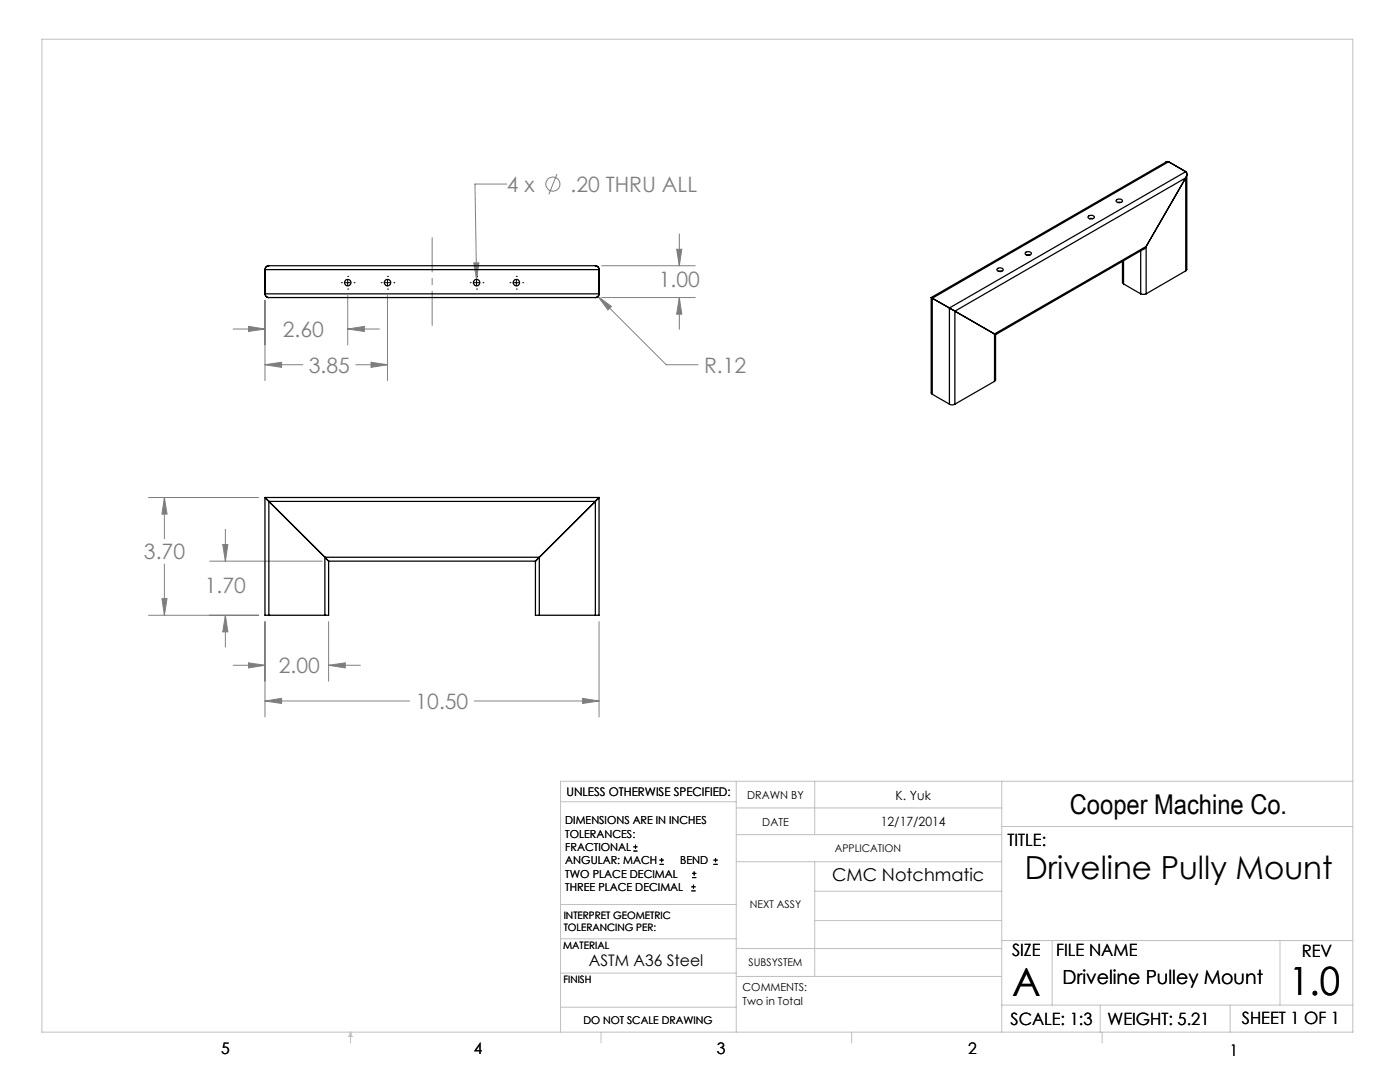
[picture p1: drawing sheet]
<svg xmlns="http://www.w3.org/2000/svg" width="279mm" height="216mm" viewBox="0 0 279 216" stroke-linecap="round" stroke-linejoin="round" font-family="sans-serif">
<g fill="none" stroke="#808080" stroke-width=".2">
<path d="M101.1 36.7h-6.3l.3 19.1M111.2 34.7l-1.7 4.1M52.9 59.9v16.1M69.4 58.9v9.9M77.3 58.9v17.1M94.5 52.5h1.1l-.5 3.3zM119.3 59.2l13.7 13.6h6.3M119.3 59.2l2.7 1.9-.7 .7zM120.1 53h18.6M120.1 59.4h18.6M135 49.7h1.1l-.5 3.3zM135.6 59.4l.5 3.3h-1.1z"/>
<path d="M135.6 46.7v6.3M135.6 59.4v6.3M46.5 65.7h6.4M49.6 65.1l3.3 .6-3.3 .4zM52.9 72.8l3.3-.5v1zM52.9 72.8h7.5M69.4 65.7l3.3-.6v1zM69.4 65.7h6.3M71 72.8h6.3M74 72.3l3.3 .5-3.3 .5zM29.6 99.3h22M32.8 99.3l.5 3.3h-1z"/>
<path d="M32.8 99.3v8.2M32.3 119.5h1l-.5 3.3zM32.8 112.5v10.3M41.8 112h22.5M44.4 108.7h1.1l-.5 3.3zM45 105.6v6.4M29.6 122.8h22M45 122.8l.5 3.3h-1.1zM45 122.8v6.3M46.5 132.8h6.4M49.6 132.3l3.3 .5-3.3 .5zM52.9 139.9l3.3-.6v1.1z"/>
<path d="M52.9 124v19.1M52.9 139.9h28.8M65.6 132.8l3.3-.5v1zM65.6 124v11.9M65.6 132.8h6.3M94.7 139.9h24.9M116.3 139.3l3.3 .6-3.3 .5zM119.6 124v19.1"/>
<circle cx="110.3" cy="36.7" r="1.41"/>
</g>
<g fill="none" stroke="#000" stroke-width=".2">
<path d="M68.1 56.4h.1M68.8 56.4h1.2M69.4 55.1h.1M69.4 57.7h.1M69.4 55.8v1.2M70.7 56.4h.1M76.1 56.4h.1M76.7 56.4h1.3M77.3 55.1h.1M77.3 57.7h.1M77.3 55.8v1.2M78.6 56.4h.1"/>
<path d="M93.8 56.4h.1M94.5 56.4h1.2M95.1 55.1h.1M95.1 57.7h.1M95.1 55.8v1.2M96.4 56.4h.1M101.8 56.4h.1M102.4 56.4h1.3M103 55.1h.1M103 57.7h.1M103 55.8v1.2M104.3 56.4h.1"/>
<path d="M126.4 169.8h.8M126.4 169h.8M126.8 168.6v.8M131.6 172.5h.9M131.6 171.6h.9M132 171.2v.8M138 177.8h.8M138 177h.8M138.1 175.1h.9M138.1 174.3h.9M138.4 176.5v.8M138.5 173.9v.8"/>
<path d="M142.4 172.5h.8M142.4 171.6h.8M142.8 171.2v.8"/>
</g>
<path d="M86.2 65v-17.6" fill="none" stroke="#808080" stroke-width=".2" stroke-dasharray="15.2 1.3 1.3 1.3" stroke-dashoffset="8.4"/>
<g fill="none" stroke="#c0c0c0" stroke-width=".2">
<path d="M8.4 7.8h261.6v198.2h-261.6zM111.9 160h35M146.9 155.9v50.1M162.6 155.9v10.6M199.9 155.9v50.1M270 155.9h-158.1v50.1M146.9 166.5h53M146.9 161.2h53M146.9 171.9h53M162.6 171.9v22.9M162.6 177.8h37.3M199.9 164.9h70.1"/>
<path d="M111.9 194.2h35M111.9 187.3h35M111.9 180.5h35M146.9 189.3h53M146.9 194.8h53M162.6 183.7h37.3M199.9 187.7h70.1M210 187.7v12.9M255.4 187.7v12.9M70 206v2.1M70 206l.3 .8h-.7zM111.9 201h35"/>
<path d="M119.9 206v2.1M170 206v2.1M199.9 200.6h70.1M219.6 200.6v5.4M220 206v2.1M245.5 200.6v5.4"/>
</g>
<path d="M45 122.8l.5 3.3h-1.1zM44.4 108.7h1.1l-.5 3.3zM32.3 119.5h1l-.5 3.3zM32.8 99.3l.5 3.3h-1zM65.6 132.8l3.3-.5v1zM49.6 132.3l3.3 .5-3.3 .5zM116.3 139.3l3.3 .6-3.3 .5zM52.9 139.9l3.3-.6v1.1zM135 49.7h1.1l-.5 3.3zM135.6 59.4l.5 3.3h-1.1zM49.6 65.1l3.3 .6-3.3 .4zM69.4 65.7l3.3-.6v1zM52.9 72.8l3.3-.5v1zM74 72.3l3.3 .5-3.3 .5zM94.5 52.5l.6 3.3 .5-3.3zM119.3 59.2l2 2.6 .7-.7z" fill="#808080"/>
<g fill="none" stroke="#000" stroke-width=".25">
<path d="M222.8 39.9a.72 .72 0 0 1 1.2 .2 .72 .72 0 0 1-1.3-.1zM233.2 32.3h-.5l-46.9 27.1M233.2 32.3l3.4 2M233.2 32.3l-47.1 27.2M236.6 34.3a.94 .94 0 0 1 0 1.2M236.6 35.5l-7.9 13.7M236.6 35.5v18.5M236.6 34.3l-47.1 27.2M236.6 35.5l-46 26.6M236.9 34.7v19.1l-.3 .2M52.9 53.8a.77 .77 0 0 1 .8-.8h65.1a.72 .72 0 0 1 .8 .8M52.9 58.6a.78 .78 0 0 0 .8 .8h65.1a.72 .72 0 0 0 .8-.8"/>
<path d="M52.9 53.8v4.8M52.9 53.8h66.7M52.9 58.6h66.7M119.6 53.8v4.8M185.8 59.4l.3 .1M185.8 59.4v19.1l.3 .2M186.1 59.5l3.4 2M186.1 59.5v19.2M199.1 53.6a.69 .69 0 0 1 1.1 .3 .71 .71 0 0 1-1.2-.2zM199.2 54.1h.7M204.6 50.4a.69 .69 0 0 1 1.2 .3 .72 .72 0 0 1-1.2-.2zM204.9 50.9h.6"/>
<path d="M217.2 43.1a.72 .72 0 0 1 1.2 .3 .75 .75 0 0 1-1.3-.1zM217.4 43.6h.7M223 40.4h.7M224 52.2v4.2l.2 .3M224.2 56.7l3.4 1.9M224.2 52v4.7M227.6 58.6l.4 .1 .7-.1M227.6 50.1v8.5M228.7 49.2l-.5 .5-29.5 17.1M228.7 49.2v9.4M228.7 49.2l-30.2 17.4M236.6 54l-7.9 4.6"/>
<path d="M186.1 78.7l3.4 1.9M189.5 61.5l1.1 .6M189.5 61.5v19.1M190.6 62.1l7.9 4.5M190.6 62.1v18.5M198.5 66.6l.2 .2M198.5 66.6v9.5M198.5 76.1l-7.9 4.5M198.7 66.8v9.1l-.2 .2M52.9 99.3l.8 .7M52.9 99.3v23.5h.8M52.9 99.3h66.7"/>
<path d="M119.6 99.3l-.8 .7M119.6 99.3v23.5h-.8M189.5 80.6l.4 .2 .7-.2M53.7 100h65.1M53.7 100l11.1 11.2M53.7 100v22.8M64.8 111.2l.8 .8M64.8 111.2h42.8M64.8 111.2v11.6M65.6 112v10.8h-.8M65.6 112h41.3M106.9 112v10.8h.7"/>
<path d="M107.6 111.2l-.7 .8M107.6 111.2v11.6M118.8 100v22.8M118.8 100l-11.2 11.2M53.7 122.8h11.1M107.6 122.8h11.2"/>
<circle cx="69.4" cy="56.4" r=".63"/>
<circle cx="77.4" cy="56.4" r=".63"/>
<circle cx="95.1" cy="56.4" r=".63"/>
<circle cx="103.1" cy="56.4" r=".63"/>
</g>
<g font-size="7.8">
<text x="202" y="198.7">A</text>
<text x="257.3" y="198.6">1.0</text>
</g>
<text font-size="6.3" x="204.5" y="175.5">Driveline Pully Mount</text>
<text font-size="5.4" x="213.5" y="162.4">Cooper Machine Co.</text>
<g font-size="4.2" fill="#808080">
<text x="101.2" y="38.3">4 x</text>
<text x="113.9" y="38.3">.20 THRU ALL</text>
<text x="131.5" y="57.3">1.00</text>
<text x="56.4" y="67.2">2.60</text>
<text x="61.6" y="74.4">3.85</text>
<text x="140.5" y="74.4">R.12</text>
<text x="28.7" y="111.6">3.70</text>
<text x="40.9" y="118.4">1.70</text>
<text x="55.6" y="134.3">2.00</text>
<text x="82.9" y="141.4">10.50</text>
</g>
<text font-size="3.9" x="212.1" y="196.3">Driveline Pulley Mount</text>
<text font-size="3.5" x="166.1" y="175.9">CMC Notchmatic</text>
<g font-size="3.4">
<text x="201.1" y="168.8">TITLE:</text>
<text x="202" y="190.8">SIZE</text>
<text x="210.8" y="190.9">FILE NAME</text>
<text x="259.8" y="191">REV</text>
<text x="201.7" y="204.5">SCALE: 1:3</text>
<text x="221" y="204.5">WEIGHT: 5.21</text>
<text x="247.8" y="204.4">SHEET 1 OF 1</text>
</g>
<g font-size="3.2">
<text x="117.5" y="192.7">ASTM A36 Steel</text>
<text x="44.2" y="210.4">5</text>
<text x="94.6" y="210.3">4</text>
<text x="143.1" y="210.4">3</text>
<text x="193.2" y="210.3">2</text>
<text x="245.4" y="210.6">1</text>
</g>
<g font-size="2.5">
<text x="178.7" y="159.7">K. Yuk</text>
<text x="175.8" y="164.8">12/17/2014</text>
</g>
<text font-size="2.4" x="113.1" y="158.9">UNLESS OTHERWISE SPECIFIED:</text>
<g font-size="2.2">
<text x="149.1" y="159.4">DRAWN BY</text>
<text x="112.8" y="164.5">DIMENSIONS ARE IN INCHES</text>
<text x="112.8" y="167.1">TOLERANCES:</text>
<text x="152.1" y="164.7">DATE</text>
<text x="112.8" y="169.8">FRACTIONAL</text>
<text x="112.8" y="172.5">ANGULAR: MACH</text>
<text x="135.8" y="172.5">BEND</text>
<text x="112.8" y="175.1">TWO PLACE DECIMAL</text>
<text x="112.8" y="177.8">THREE PLACE DECIMAL</text>
<text x="148.2" y="197.8">COMMENTS:</text>
<text x="148.2" y="200.5">Two in Total</text>
</g>
<g font-size="2.1">
<text x="166.6" y="170">APPLICATION</text>
<text x="149.7" y="181.2">NEXT ASSY</text>
<text x="149.4" y="192.7">SUBSYSTEM</text>
<text x="116.4" y="204.3">DO NOT SCALE DRAWING</text>
</g>
<g font-size="2">
<text x="112.5" y="183.3">INTERPRET GEOMETRIC</text>
<text x="112.5" y="185.9">TOLERANCING PER:</text>
<text x="112.4" y="189.4">MATERIAL</text>
<text x="112.4" y="196.2">FINISH</text>
</g>
</svg>
